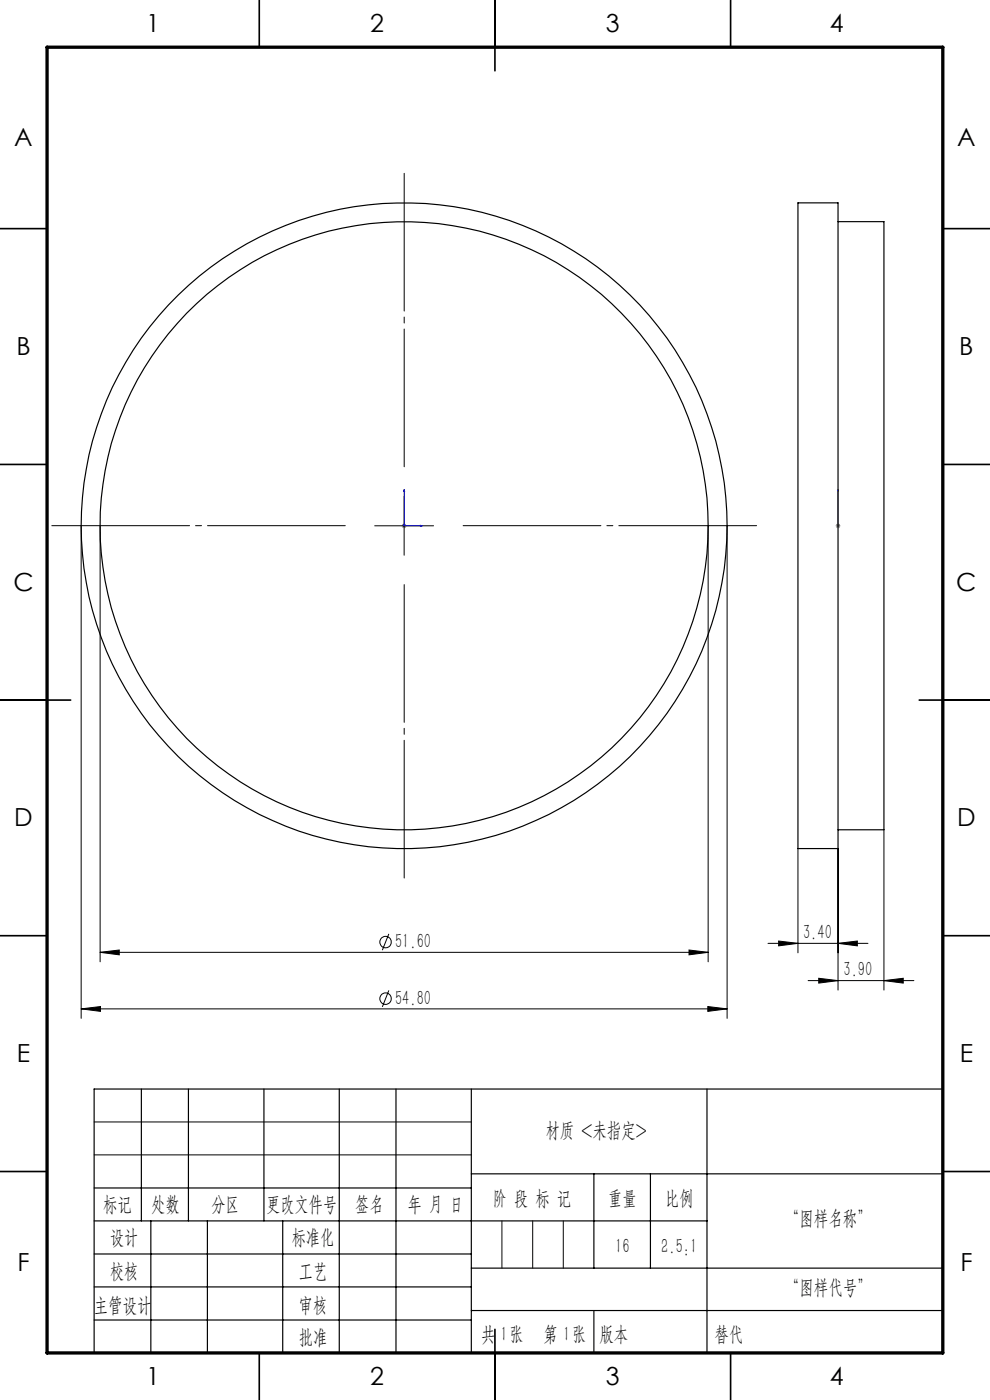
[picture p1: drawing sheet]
<svg xmlns="http://www.w3.org/2000/svg" width="210mm" height="297mm" viewBox="0 0 210 297" stroke-linecap="round" stroke-linejoin="round" font-family="sans-serif">
<g fill="none" stroke="#000" stroke-width=".21">
<path d="M17.2 111.5v104.5M21.2 111.5v92.5M79.5 111.5h12.5M85.7 105.3v12.5M150.2 111.5v92.5M154.2 111.5v104.5M187.5 176v34M82.5 198.1l-1.4 3.5M165.2 199.6l4.1 .5-4.1 .6zM169.3 180v22.1M177.8 180v30M17.2 214l4.1-.5v1.1z"/>
<path d="M17.2 214h137M21.2 202l4.1-.5v1.1zM21.2 202h129M82.5 210.1l-1.4 3.5M146.2 201.5l4 .5-4 .6zM150.1 213.5l4.1 .5-4.1 .6zM162.9 200.1h21.2M171.4 208h22.5M173.7 207.5l4.1 .5-4.1 .6zM177.8 200.1l4.1-.5v1.1zM187.5 208l4.1-.5v1.1zM20 238h80"/>
<path d="M20 245h80"/>
<circle cx="81.8" cy="199.9" r="1.21"/>
<circle cx="81.8" cy="211.9" r="1.21"/>
</g>
<path d="M85.7 103.9l.1 .3h-.2zM85.7 103.9v7.6h3.9M89.2 111.4l.4 .1-.4 .1zM177.8 111.4v.2zM177.8 103.9v.3v-.3M177.8 111.5h.1M177.8 103.9v7.6" fill="none" stroke="#00f" stroke-width=".21"/>
<path d="M85.2 111.5h1M85.4 111.2l.7 .7M85.7 111.1v.9M86.1 111.2l-.7 .7M177.3 111.5h1M177.4 111.2l.7 .7M177.8 111.1v.9M178.1 111.2l-.7 .7" fill="none" stroke="#808080" stroke-width=".21"/>
<path d="M85.7 99v-62.2M73.2 111.5h-62.2M98.2 111.5h62.3M85.7 124v62.3" fill="none" stroke="#000" stroke-width=".21" stroke-dasharray="30.5 1.3 1.3 1.3" stroke-dashoffset="1.3"/>
<g fill="none" stroke="#000" stroke-width=".25">
<path d="M30 231v28M40 231v28M56 231v28M72 231v56M84 231v56M100 231v56M150 231v56M200 231h-180v56M20 252h80M20 259h130M32 259v28M44 259v28"/>
<path d="M60 259v28M100 249h100M126 249v20M138 249v20M20 266h80M20 273h80M100 269h100M100 278h100M20 280h80"/>
</g>
<g fill="none" stroke="#000" stroke-width=".35">
<path d="M55 0v10M105 0v15M155 0v10M0 48.5h10M200 48.5h10M0 98.5h10M200 98.5h10M0 148.5h15M195 148.5h15M0 198.5h10M200 198.5h10M0 248.5h10"/>
<path d="M200 248.5h10M55 287v10M105 282v15M155 287v10"/>
</g>
<path d="M10 10h190v277h-190z" fill="none" stroke="#000" stroke-width=".7"/>
<path d="M106.5 259v10M113 259v10M119.5 259v10" fill="none" stroke="#0a0605" stroke-width=".21"/>
<path d="M126 278v9" fill="none" stroke="#0a0605" stroke-width=".25"/>
<g fill="#00f">
<path d="M89.2 111.4l.4 .1-.4 .1zM85.7 103.9l.1 .3h-.2z"/>
<path d="M177.8 111.4v.2zM177.8 103.9v.3z"/>
</g>
<path d="M21.2 202l4.1-.5v1.1zM146.2 201.5l4 .5-4 .6zM17.2 214l4.1-.5v1.1zM150.1 213.5l4.1 .5-4.1 .6zM165.2 199.6l4.1 .5-4.1 .6zM177.8 200.1l4.1-.5v1.1zM173.7 207.5l4.1 .5-4.1 .6zM187.5 208l4.1-.5v1.1z" fill="#000"/>
<g fill="none" stroke="#000" stroke-width=".25">
<path d="M169.3 43h8.5v137h-8.5zM177.8 47h9.7v129h-9.7"/>
<circle cx="85.7" cy="111.5" r="64.5"/>
<circle cx="85.7" cy="111.5" r="68.5"/>
</g>
<g font-size="5.3">
<text x="31" y="6.8">1</text>
<text x="78.5" y="6.8">2</text>
<text x="128.5" y="6.8">3</text>
<text x="176" y="6.8">4</text>
<text x="3" y="31.1">A</text>
<text x="203" y="31.1">A</text>
<text x="3.5" y="75.3">B</text>
<text x="203.5" y="75.3">B</text>
<text x="2.8" y="125.3">C</text>
<text x="202.8" y="125.3">C</text>
<text x="3" y="175.3">D</text>
<text x="203" y="175.3">D</text>
<text x="3.6" y="225.3">E</text>
<text x="203.6" y="225.3">E</text>
<text x="3.7" y="269.6">F</text>
<text x="203.7" y="269.6">F</text>
<text x="31" y="293.8">1</text>
<text x="78.5" y="293.8">2</text>
<text x="128.5" y="293.8">3</text>
<text x="176" y="293.8">4</text>
</g>
<g font-size="4.4">
<text x="83.8" y="201.1">51.60</text>
<text x="170.3" y="199.2">3.40</text>
<text x="178.9" y="207.1">3.90</text>
<text x="83.8" y="213.1">54.80</text>
<text x="115.7" y="241.2">材质 &lt;未指定&gt;</text>
<text x="21.9" y="256.9">标记</text>
<text x="32.1" y="256.9">处数</text>
<text x="44.9" y="256.9">分区</text>
<text x="56.5" y="256.9">更改文件号</text>
<text x="75.4" y="256.9">签名</text>
<text x="86.5" y="256.9">年 月 日</text>
<text x="104.5" y="255.6">阶 段 标 记</text>
<text x="129" y="255.6">重量</text>
<text x="141.1" y="255.6">比例</text>
<text x="23.3" y="263.9">设计</text>
<text x="61.9" y="263.9">标准化</text>
<text x="166.5" y="259.8">“图样名称”</text>
<text x="130.5" y="265.7">16</text>
<text x="140.3" y="265.7">2.5:1</text>
<text x="23.3" y="271.1">校核</text>
<text x="63.4" y="271">工艺</text>
<text x="166.5" y="274.6">“图样代号”</text>
<text x="19.9" y="278.3">主管设计</text>
<text x="63.4" y="278.3">审核</text>
<text x="63.4" y="285.2">批准</text>
<text x="102.1" y="284.4">共 张</text>
<text x="106.1" y="284.4">1</text>
<text x="115.3" y="284.4">第 张</text>
<text x="119.5" y="284.4">1</text>
<text x="127.1" y="284.4">版本</text>
</g>
<text font-size="4.4" fill="#0a0605" x="151.6" y="284.4">替代</text>
</svg>
